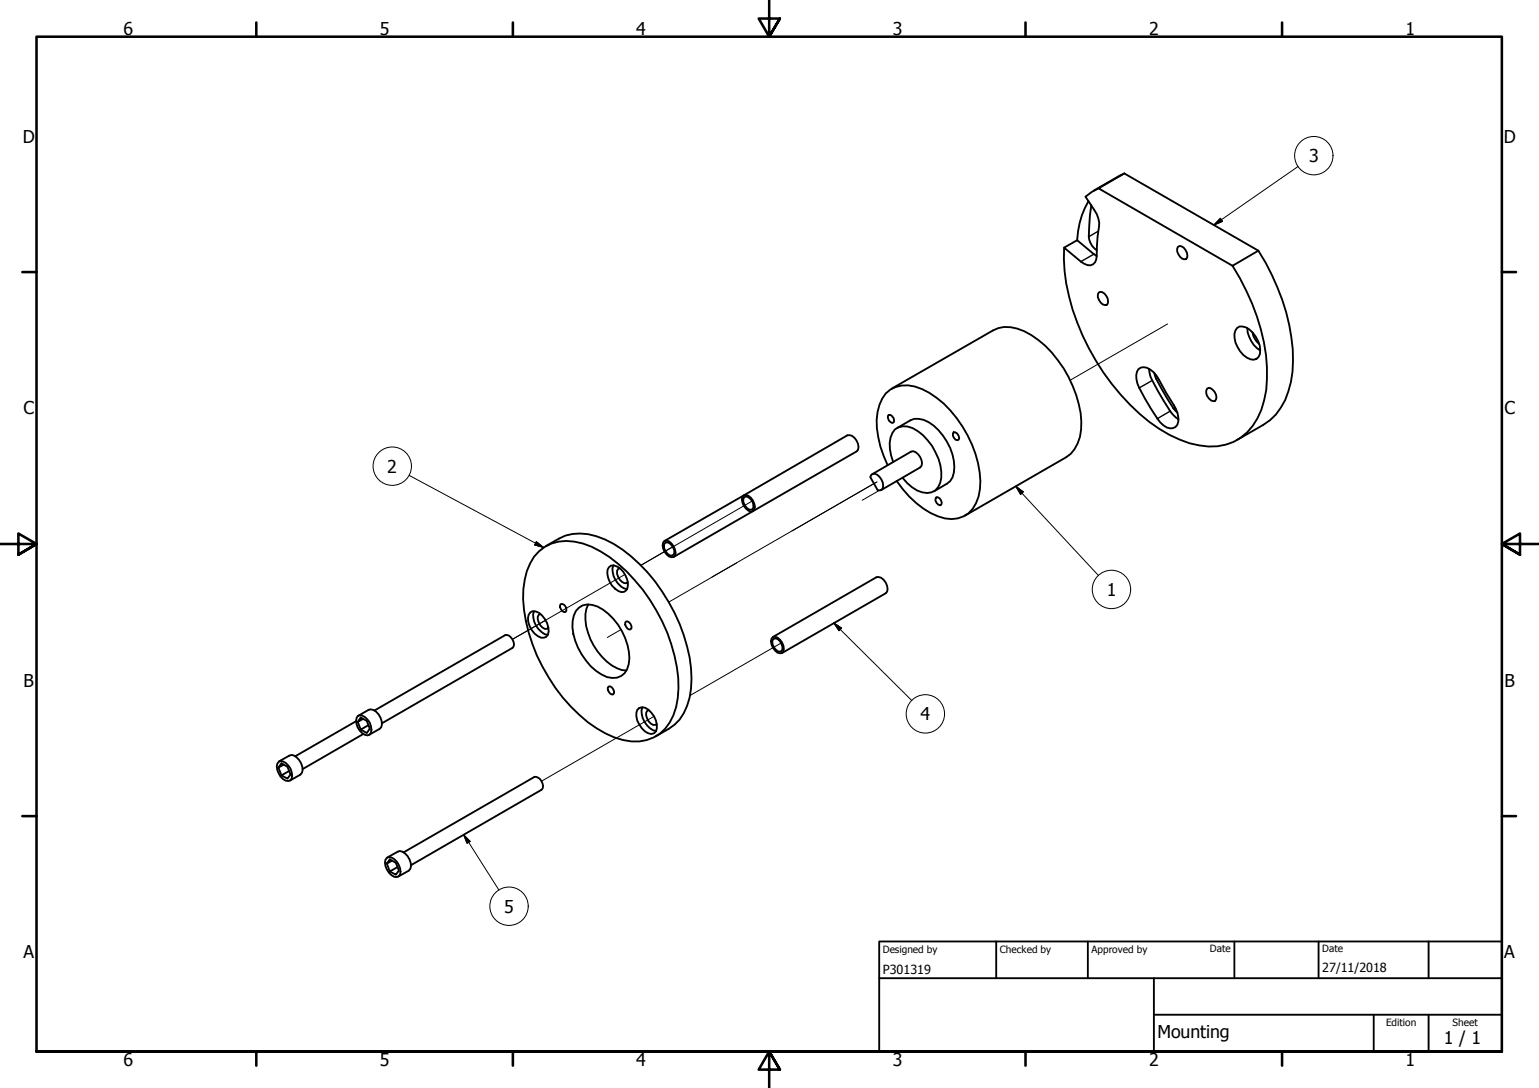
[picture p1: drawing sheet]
<svg xmlns="http://www.w3.org/2000/svg" width="420mm" height="297mm" viewBox="0 0 420 297" stroke-linecap="round" stroke-linejoin="round" font-family="sans-serif">
<!-- layer: Tweak Trail (ISO) -->
<path d="M318.8 88.4l-26.6 15.4M205.3 136.8l-30.4 17.6 8.7-5.1M239.3 131.6l-23.1 13.4M239.5 131.6l-45.1 25.9M240 133.9l-4.6 2.7M170.6 156.8l-30.7 17.7 9.1-5.2M201.2 153.7l-18.6 10.7M169.5 171.9l-3.7 2.1M213.2 175.6l-24.9 14.3M178.6 195.6l-30.8 17.7" fill="none" stroke="#000" stroke-width=".27"/>
<!-- layer: Visible (ISO) -->
<g fill="none" stroke="#000" stroke-width=".51">
<path d="M297.2 54.9a22.2 22.2 0 0 0-3.1 10.7M297.9 56a47.1 47.1 0 0 0-.5 9.5 4.7 4.7 0 0 0 2 2.8M299.9 51.4l-1.9 1-1.6 1.3 2.3 3.6a7.7 7.7 0 0 1 1 7.2l-.3 5.4M307 47.4l-7.1 4 36.6 21.2 7-4.2M307 47.4l36.5 21M307 47.4l-8.4 4.7M290.5 67.6a55.1 55.1 0 0 0 8.6 30.8 55.7 55.7 0 0 0 20.2 20.3 21.8 21.8 0 0 0 15.3 2.7 14.5 14.5 0 0 0 9.8-9.5 37 37 0 0 0-.2-21.9 63.2 63.2 0 0 0-7.7-17.4M290.5 67.6l3.6-2 5.3 4.3a2.13 2.13 0 0 1-1 2.3 2.13 2.13 0 0 1-2.4-.2zM299.9 79.9l.5-.2a2.7 2.7 0 0 1 2.1 3.2l-.4 .3a2.38 2.38 0 0 1-2.2-3.3zM321.6 67.4l.4-.2a2.7 2.7 0 0 1 2.1 3.1l-.3 .4a2.38 2.38 0 0 1-2.2-3.3zM343.5 68.4a57.4 57.4 0 0 1 9.5 30.1 22.9 22.9 0 0 1-4.7 14.7l-1.6 1.5-1.8 1.3-7.1 4.1M337.7 89.6a2.7 2.7 0 0 1 3.4 .4 7.7 7.7 0 0 1 2.9 6.6 2.11 2.11 0 0 1-3.6 1 7.8 7.8 0 0 1-3.4-6.4l.2-.9z"/>
<path d="M340.6 89.6a7.6 7.6 0 0 0 3.4 6.1M341.9 90.7a5 5 0 0 0 1.8 3.1M242.6 113.3a1.51 1.51 0 0 1 1.4 1.9l-.4 .3a1.51 1.51 0 0 1-1-2.2zM243.5 106.1l27.6-15.9a10.1 10.1 0 0 1 10.5 1.3 31.3 31.3 0 0 1 13.6 23.6 10.5 10.5 0 0 1-4.1 9.7l-27.6 16M245 116.8l3.5-2a5.7 5.7 0 0 1 6.4 1.4 14.9 14.9 0 0 1 5.5 12.8l-.4 1.4-.6 1-4.4 2.8M260.3 118a1.45 1.45 0 0 1 1.4 2l-.3 .2a1.48 1.48 0 0 1-1.1-2.2zM310.8 100.8a2.46 2.46 0 0 1 3.2 .1l1.7 1.6 4.7 8a6.3 6.3 0 0 1 1 5.4 2.34 2.34 0 0 1-3.8 .2 25.6 25.6 0 0 1-5.1-7.3 10.6 10.6 0 0 1-2.3-6.3zM313.7 100.7a11.1 11.1 0 0 0 2.4 6l1.7 2.8a11.4 11.4 0 0 0 4 5M315.2 101.9l.5 1.5 3 5.5 1.7 2.6 1 1.1M329.5 106.2l.4-.3a2.6 2.6 0 0 1 2.1 3.2l-.3 .4a2.38 2.38 0 0 1-2.2-3.3zM203.1 135.2a2.18 2.18 0 0 1 2.4 1.4 2.09 2.09 0 0 1 0 3 2.22 2.22 0 0 1-2.4-1.5 2.2 2.2 0 0 1 0-2.9zM203.4 135.6a2.24 2.24 0 0 1 2.3 2.2l-.2 1.2a1.46 1.46 0 0 1-2.1-1 1.64 1.64 0 0 1 0-2.4z"/>
<path d="M237.8 129.7l.5-.3a3.1 3.1 0 0 1 2.7 3.8l-.8 .7-.6-.1-2-3.5zM238.1 129.5l10.6-6.2a2.22 2.22 0 0 1 2.5 1.5 2.2 2.2 0 0 1 0 2.8l-10.6 6.2M242.3 127a25.5 25.5 0 0 1-2.7-14.6 8.4 8.4 0 0 1 4.9-6.8 10.3 10.3 0 0 1 9.2 1.6 31.3 31.3 0 0 1 14 24.2 11.3 11.3 0 0 1-3.3 8.7 8.1 8.1 0 0 1-8.4 .9 25.3 25.3 0 0 1-11.2-9.7M243.8 126.1a10.1 10.1 0 0 1-.2-7.9 4 4 0 0 1 5.6-1.3 15.1 15.1 0 0 1 7.8 13.5 4.2 4.2 0 0 1-3.9 4.2 8.8 8.8 0 0 1-6.7-4.2M255.6 135.8a1.39 1.39 0 0 1 1.4 2l-.3 .2a1.54 1.54 0 0 1-1.1-2.2zM147.2 150.5a11.9 11.9 0 0 1 11.9-2.1 32.3 32.3 0 0 1 14.2 10 45.7 45.7 0 0 1 11.9 29.5 15.5 15.5 0 0 1-5.1 12.4 12.6 12.6 0 0 1-12.3 1 40.6 40.6 0 0 1-19.7-19.3 42.1 42.1 0 0 1-5.2-21.1 15.9 15.9 0 0 1 4.3-10.4zM149 149.1l3.6-2a13.9 13.9 0 0 1 12.6 .2 42.8 42.8 0 0 1 18.9 20 40.7 40.7 0 0 1 4.6 20.6 13.7 13.7 0 0 1-6.1 11.1l-3.6 2M166.2 154.9a2.13 2.13 0 0 1 3.2 .3 5.1 5.1 0 0 1 1.6 5.9 2.08 2.08 0 0 1-3.1-.4 6 6 0 0 1-2-5.1zM167.4 154.4a5.4 5.4 0 0 0 3.8 6.4M169.2 155.1a1.48 1.48 0 0 0-.5 2.3 2.6 2.6 0 0 0 2.2 1.8l.5-.3M181.4 148.4l.3-.3a2.18 2.18 0 0 1 2.4 2.3v.7l-.3 .4a1.46 1.46 0 0 1-2.1-1l-.5-1.4zM181.4 147.7a2.14 2.14 0 0 1 2.5 1.4 2.09 2.09 0 0 1 0 3 3 3 0 0 1-2.9-4z"/>
<path d="M181.4 147.7l49.9-28.8a3 3 0 0 1 3 3.9l-.4 .4-50 28.9M144.8 167.2a2.45 2.45 0 0 1 3.2 .8 5.6 5.6 0 0 1 1.6 5.2 1.75 1.75 0 0 1-2.8 .5 5.6 5.6 0 0 1-2.5-5.9zM145.8 166.9a5.4 5.4 0 0 0 3.7 6.4M147.5 167.6l-.4 .3a3.1 3.1 0 0 0 1.6 3.8h.6l.4-.3M153.2 164.9a1.46 1.46 0 0 1 1.2 2.2 1.43 1.43 0 0 1-1.2-2.2zM158.1 165.9a4.7 4.7 0 0 1 5-.3 16.4 16.4 0 0 1 8.5 15.7 4.3 4.3 0 0 1-5.9 3.5 16.5 16.5 0 0 1-9.4-15.3l.4-1.4 .5-1.3zM160.6 165a11.4 11.4 0 0 0 .6 9.5 15.5 15.5 0 0 0 8.5 8.4l1.3 .2M170.9 169.7a1.43 1.43 0 0 1 1.2 2.1 1.43 1.43 0 0 1-1.2-2.1zM210.9 174.7l.4-.3a1.83 1.83 0 0 1 2.1 1.4l.2 1.5-.6 .6a2.7 2.7 0 0 1-2.1-3.2zM211 173.9a3 3 0 0 1 2.9 3.9l-.4 .5a2.14 2.14 0 0 1-2.5-1.5 2.3 2.3 0 0 1 0-2.9zM211 173.9l28.3-16.3a3 3 0 0 1 2.9 3.9l-.4 .5-28.3 16.3M97.2 196.9l-16.6 9.6"/>
<path d="M97.7 197.1l.8 2.1 2.1-1.2M97.7 195.5a2.11 2.11 0 0 1 2.7 1 3.5 3.5 0 0 1 .6 4 2.11 2.11 0 0 1-2.8-1 3.5 3.5 0 0 1-.5-4zM97.8 195.4l2.8-1.6a3.3 3.3 0 0 1 3.6 3.1l-.1 1.7-.5 .4-2.8 1.6M99.1 196.3l-1.4 .8 .8-1.2 1.6 .9 .9 2.1-.9 1.2-1.6-.9M102.2 194l35.7-20.6a2.32 2.32 0 0 1 2 3.5l-35.6 20.6M166.2 187.4a1.43 1.43 0 0 1 1.2 2.2 1.46 1.46 0 0 1-1.2-2.2zM174 193.8a1.97 1.97 0 0 1 3-.1 5.5 5.5 0 0 1 2.1 6 1.92 1.92 0 0 1-3 0 5.4 5.4 0 0 1-2.1-5.9zM175.4 193.1a5.4 5.4 0 0 0 3.7 6.5M177.1 193.9l-.4 .2a3.1 3.1 0 0 0 1.6 3.8h.6l.4-.2M76 209.5l.8 2.2 2.1-1.2M76.1 208a2.05 2.05 0 0 1 2.6 1 3.5 3.5 0 0 1 .6 4 2.11 2.11 0 0 1-2.7-1 4.1 4.1 0 0 1-.9-3.5zM76.1 207.9l2.9-1.6a2.24 2.24 0 0 1 2.7 1.3 3.1 3.1 0 0 1 .3 3.9l-2.8 1.6"/>
<path d="M77.5 208.8l-1.5 .7 .8-1.1 1.7 .9 .8 2.1-.8 1.2-1.7-.9M99.2 200.4l-16.6 9.6M105.6 235.8l.8 2.1 2.1-1.2M105.6 234.2a2.11 2.11 0 0 1 2.7 1.1 4 4 0 0 1 .9 3.4l-.4 .6a2.05 2.05 0 0 1-2.6-1.1 3.9 3.9 0 0 1-1-3.5zM105.7 234.1l2.9-1.6a2.29 2.29 0 0 1 2.7 1.3 3.1 3.1 0 0 1 .3 3.9l-2.9 1.6M107 235l-1.4 .8 .8-1.2 1.7 1 .8 2.1-.8 1.1-1.7-.9M110.2 232.7l35.7-20.6a2.32 2.32 0 0 1 1.9 3.5l-35.6 20.6"/>
</g>
<!-- layer: Visible Narrow (ISO) -->
<path d="M298.6 69.4l-3.5 2M299.8 63.1l-2.6 1.5M314.6 103.9l-3.6 2M316.1 103.2l-.4 .2M319.5 112.3l-3.5 2M320.9 111.2l-.5 .3" fill="none" stroke="#000" stroke-width=".38"/>
<!-- layer: Border (ISO) -->
<g fill="none" stroke="#000" stroke-width=".7">
<path d="M70 6.1v3.9M140 6.1v3.9M210 0v10l-2.9-4.9h5.8l-2.9 4.9 2.9-4.9M280 6.1v3.9M350 6.1v3.9M6.1 74.3h3.9M410 74.3h3.9M0 148.5h10l-5-2.8v5.7l5-2.9-5 2.9M420 148.5h-10l5-2.8v5.7l-5-2.9 5 2.9M6.1 222.8h3.9M410 222.8h3.9M10 287.1v-277.1h400v277.1h-400h400"/>
<path d="M70 287.1v3.8M140 287.1v3.8M212.9 292l-2.9-4.9 2.9 4.9h-5.8l2.9-4.9v9.9M280 287.1v3.8M350 287.1v3.8"/>
</g>
<!-- layer: Title (ISO) -->
<path d="M240 257h170v30.1h-170zM272 257v10.1M297 257v10.1M337 257v10.1M360 257v10.1M390 257v10.1M240 267.1h170M315 277h95M315 267.1v20M375 277v10.1M390 277v10.1" fill="none" stroke="#000" stroke-width=".51"/>
<!-- layer: Symbol (ISO) -->
<g fill="none" stroke="#000" stroke-width=".27">
<path d="M333.2 59.6l.6 .8-2.4 1.1zM354.4 45.5l-23 16M111.7 129.8l36.7 19.7M277.3 132.8l2 1.5-.7 .7zM277.3 132.8l22.5 24.3M146.4 147.9l2 1.6-2.4-.7zM227.6 170.1l2.1 1.4-.7 .7zM227.6 170.1l21.3 21.1M126.6 227.9l1.7 1.8-.8 .5zM126.6 227.9l9.6 15.1"/>
<circle cx="358.7" cy="42.5" r="5.2"/>
<circle cx="107.1" cy="127.3" r="5.2"/>
<circle cx="303.4" cy="160.9" r="5.2"/>
<circle cx="252.6" cy="194.9" r="5.2"/>
<circle cx="139" cy="247.4" r="5.2"/>
</g>
<path d="M333.2 59.6l-1.8 1.9zM333.2 59.6l.6 .8-2.4 1.1zM277.3 132.8l2 1.5zM277.3 132.8l2 1.5-.7 .7zM146 148.8l2.4 .7zM146.4 147.9l2 1.6-2.4-.7zM227.6 170.1l2.1 1.4zM227.6 170.1l2.1 1.4-.7 .7zM126.6 227.9l1.7 1.8zM126.6 227.9l1.7 1.8-.8 .5z" fill="#000" stroke="#000" stroke-width=".27"/>
<g font-size="4.8">
<text x="33.7" y="9.6">6</text>
<text x="103.7" y="9.6">5</text>
<text x="173.7" y="9.6">4</text>
<text x="243.7" y="9.6">3</text>
<text x="313.7" y="9.6">2</text>
<text x="383.7" y="9.6">1</text>
<text x="6.2" y="38.9">D</text>
<text x="410.5" y="38.9">D</text>
<text x="357.4" y="44.3">3</text>
<text x="6.4" y="113.1">C</text>
<text x="410.7" y="113.1">C</text>
<text x="105.7" y="129.1">2</text>
<text x="302.1" y="162.7">1</text>
<text x="6.4" y="187.4">B</text>
<text x="410.7" y="187.4">B</text>
<text x="251.3" y="196.6">4</text>
<text x="137.7" y="249.2">5</text>
<text x="6.4" y="261.7">A</text>
<text x="410.7" y="261.7">A</text>
<text x="316" y="283.3">Mounting</text>
<text x="394.2" y="285">1 / 1</text>
<text x="33.7" y="290.9">6</text>
<text x="103.7" y="290.9">5</text>
<text x="173.7" y="290.9">4</text>
<text x="243.7" y="290.9">3</text>
<text x="313.7" y="290.9">2</text>
<text x="383.7" y="290.9">1</text>
</g>
<g font-size="3.4">
<text x="241" y="266">P301319</text>
<text x="361" y="265.5">27/11/2018</text>
</g>
<g font-size="2.7">
<text x="241" y="260.1">Designed by</text>
<text x="273" y="260.1">Checked by</text>
<text x="298" y="260.1">Approved by</text>
<text x="330.3" y="260">Date</text>
<text x="361" y="260">Date</text>
<text x="378.4" y="280.1">Edition</text>
<text x="396.6" y="280.1">Sheet</text>
</g>
</svg>
